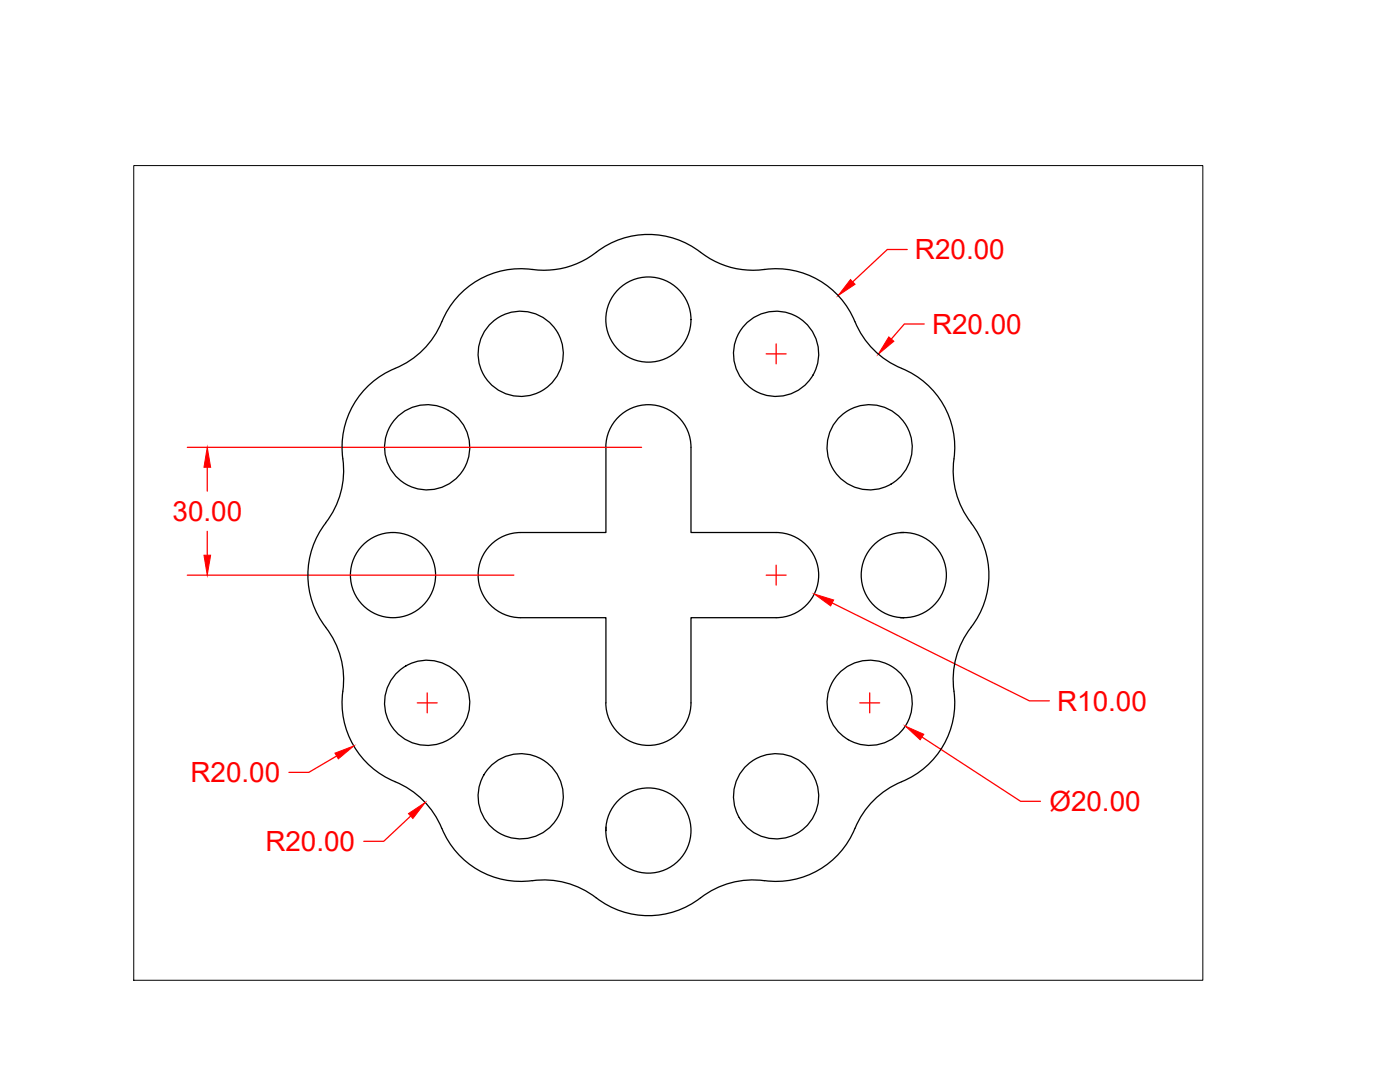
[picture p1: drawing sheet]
<svg xmlns="http://www.w3.org/2000/svg" width="279mm" height="216mm" viewBox="0 0 279 216" stroke-linecap="round" stroke-linejoin="round" font-family="sans-serif">
<!-- layer: 0 -->
<g fill="none" stroke="#000" stroke-width=".25">
<path d="M139.8 50.4a17.2 17.2 0 0 0-21.7 .6 16.7 16.7 0 0 1-11.9 2.8 17 17 0 0 0-18 10.4M139.8 50.4a16.9 16.9 0 0 0 12.8 3.4 17 17 0 0 1 18 10.4M88.2 64.2a17 17 0 0 1-9.4 9.3 17.2 17.2 0 0 0-10.3 19.2 18 18 0 0 1-4.4 12.9 17.2 17.2 0 0 0 1.6 20.5 17.8 17.8 0 0 1 2.6 13.4 17.2 17.2 0 0 0 11.6 16.9 17.9 17.9 0 0 1 8.9 10.3 17.2 17.2 0 0 0 18.6 8.9 17 17 0 0 1 11.6 3.5M170.6 64.2a17 17 0 0 0 9.4 9.3 17.2 17.2 0 0 1 10.3 19.2 17 17 0 0 0 3.5 11.6 17.2 17.2 0 0 1-.7 21.8 17.8 17.8 0 0 0-2.6 13.4 17.2 17.2 0 0 1-11.6 16.9 17 17 0 0 0-8.3 8.9 17.2 17.2 0 0 1-19.2 10.3 17 17 0 0 0-11.6 3.5M120.9 89.2a8.5 8.5 0 0 1 8.5-8.4 8.5 8.5 0 0 1 8.5 8.4v17.1h17M120.9 89.3v17h-17a8.5 8.5 0 0 0-8.5 8.5 8.5 8.5 0 0 0 8.5 8.5h17v17M154.9 106.3a8.5 8.5 0 0 1 8.5 8.5 8.5 8.5 0 0 1-8.5 8.5M179.7 106.3h.7M154.9 123.3h-17v16.9a8.5 8.5 0 0 1-8.5 8.5 8.5 8.5 0 0 1-8.5-8.5M179.7 123.3h.7M119 179.1a17 17 0 0 0 20.8 0M120.9 165v.7"/>
<circle cx="103.9" cy="70.6" r="8.5"/>
<circle cx="129.4" cy="63.8" r="8.5"/>
<circle cx="154.9" cy="70.6" r="8.5"/>
<circle cx="85.2" cy="89.3" r="8.5"/>
<circle cx="173.6" cy="89.2" r="8.5"/>
<circle cx="78.4" cy="114.8" r="8.5"/>
<circle cx="180.4" cy="114.8" r="8.5"/>
<circle cx="85.2" cy="140.2" r="8.5"/>
<circle cx="103.9" cy="158.9" r="8.5"/>
<circle cx="154.9" cy="158.9" r="8.5"/>
<circle cx="173.6" cy="140.2" r="8.5"/>
<circle cx="129.4" cy="165.7" r="8.5"/>
</g>
<g fill="none" stroke="#f00" stroke-width=".25">
<path d="M181.1 49.8h-4l-6.9 6.4M152.9 70.6h4M154.9 68.6v4M184.4 64.6h-3.9l-2.6 3M37.4 89.3h90.6M41.4 93.2v4.8M37.4 114.8h65.2M41.4 106v4.8M152.9 114.8h4M154.9 112.8v4M85.3 138.3v3.9M166.1 120.3l39.3 19.5h4"/>
<path d="M173.6 138.3v3.9M67.2 150.9l-5.6 3.2h-3.9M83.3 140.3h3.9M171.6 140.3h4M184 147.1l19.7 12.8h3.9M82 162.8l-5.4 5.1h-4"/>
</g>
<g fill="#f00" stroke="#f00" stroke-width=".2">
<path d="M169.7 55.8l.9 .9-3.3 2.3z"/>
<path d="M180.7 144.9l3.7 1.6-.8 1.1z"/>
<path d="M162.5 118.5l3.9 1.2-.6 1.2z"/>
<path d="M41.4 89.3l.6 3.9h-1.3z"/>
<path d="M40.7 110.8h1.3l-.6 4z"/>
<path d="M177.4 67.2l1 .9-3.1 2.6z"/>
<path d="M81.5 162.3l3.4-2.2-2.5 3.2z"/>
<path d="M66.8 150.3l3.8-1.5-3.1 2.6z"/>
</g>
<path d="M26.7 33h213.4v162.6h-213.4z" fill="none" stroke="#000" stroke-width=".2"/>
<g font-size="5.6" fill="#f00">
<text x="182.6" y="51.7">R20.00</text>
<text x="186" y="66.6">R20.00</text>
<text x="34.4" y="104">30.00</text>
<text x="211" y="141.8">R10.00</text>
<text x="38" y="156.1">R20.00</text>
<text x="209.4" y="161.8">Ø20.00</text>
<text x="53" y="169.8">R20.00</text>
</g>
</svg>
